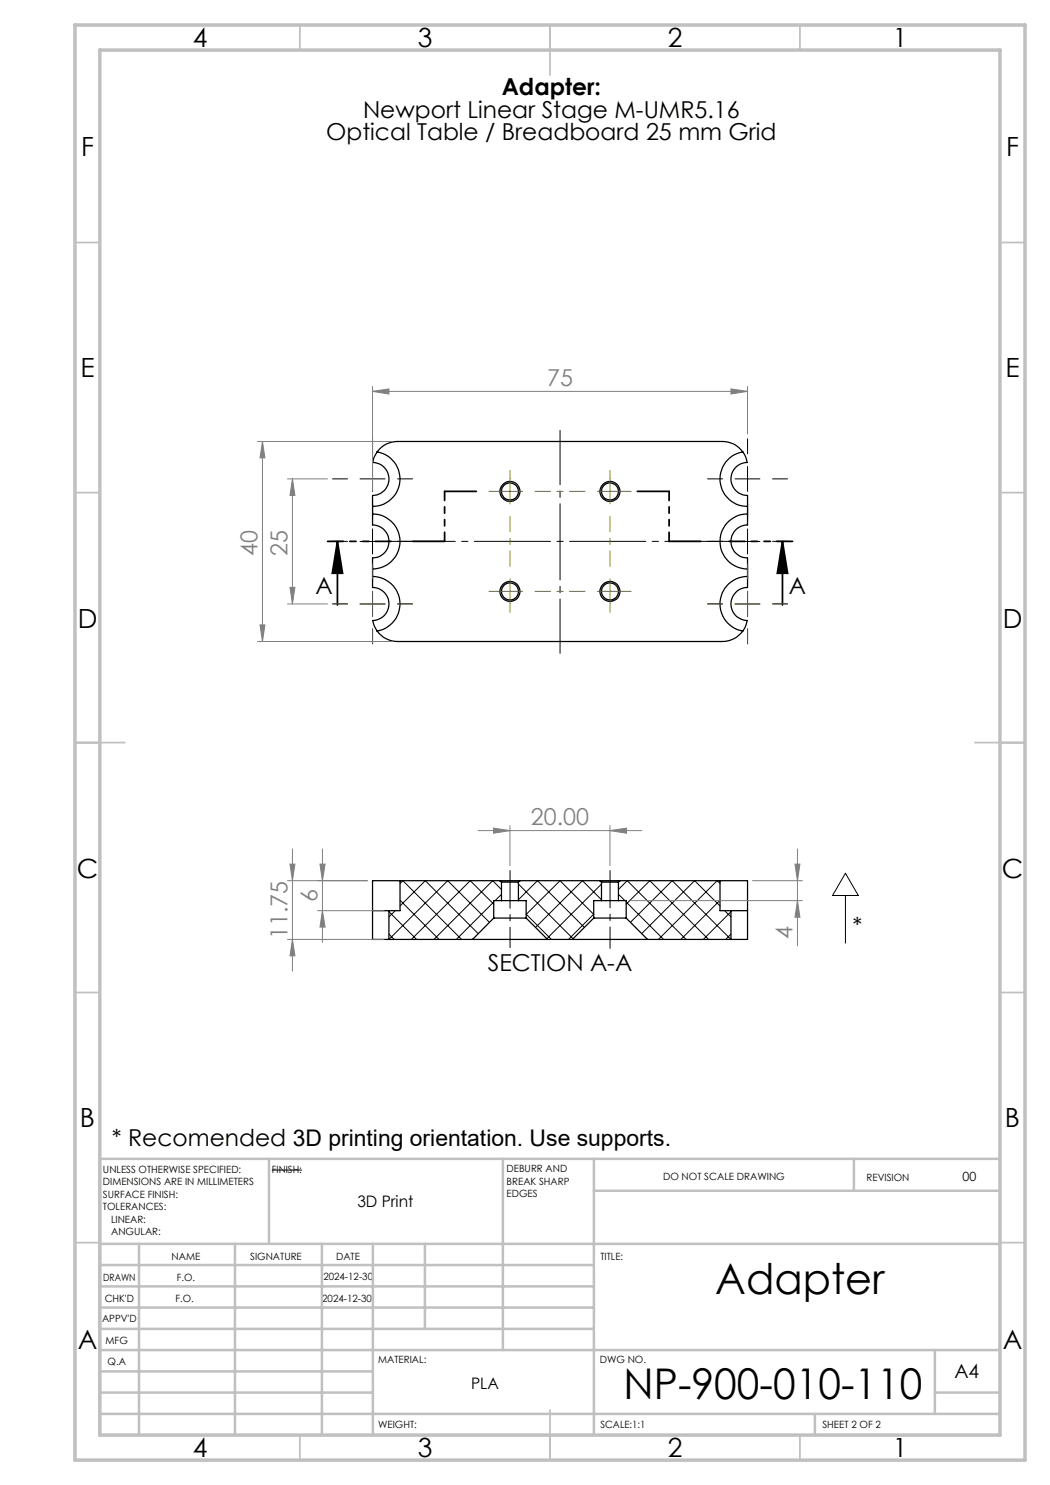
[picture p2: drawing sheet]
<svg xmlns="http://www.w3.org/2000/svg" width="210mm" height="297mm" viewBox="0 0 210 297" stroke-linecap="round" stroke-linejoin="round" font-family="sans-serif">
<g fill="none" stroke="#000" stroke-width=".25">
<path d="M75.4 90.4a5.5 5.5 0 0 1 4.6 5.9 5.5 5.5 0 0 1-5.5 5M75.4 90.4a4.9 4.9 0 0 1 4.1-2.1h65a4.8 4.8 0 0 1 4.1 2.1M75.4 90.4l-.5 1-.4 1.1a3.3 3.3 0 0 1 3.3 3.3 3.3 3.3 0 0 1-3.3 3.3v5.9a3.3 3.3 0 0 1 3.3 3.3 3.3 3.3 0 0 1-3.3 3.3v5.9a3.3 3.3 0 0 1 3.3 3.3 3.3 3.3 0 0 1-3.3 3.3l.4 1.1 .5 1M148.6 90.4a5.5 5.5 0 0 0-4.6 5.9 5.5 5.5 0 0 0 5.5 5M148.6 90.4l.5 1 .3 1.1a3.3 3.3 0 0 0-3.2 3.3 3.3 3.3 0 0 0 3.3 3.3v5.9a3.3 3.3 0 0 0-3.3 3.3 3.3 3.3 0 0 0 3.3 3.3v5.9a3.3 3.3 0 0 0-3.3 3.3 3.3 3.3 0 0 0 3.2 3.3l-.4 1.4-.4 .7M74.5 115.3a5.5 5.5 0 0 1 5.5 5 5.5 5.5 0 0 1-4.6 5.9M74.5 102.8a5.5 5.5 0 0 1 5.5 5.5 5.5 5.5 0 0 1-5.5 5.5M149.5 102.8a5.5 5.5 0 0 0-5.5 5.5 5.5 5.5 0 0 0 5.5 5.5M149.5 115.3a5.5 5.5 0 0 0-5.5 5 5.5 5.5 0 0 0 4.6 5.9M75.4 126.2a5.2 5.2 0 0 0 4.1 2.1h65a5 5 0 0 0 4.1-2.1M80 176.1h-5.5v11.8h3.3M80 176.1h20"/>
<path d="M80 176.1v6h-2.2M100 176.1h4M100 176.1l.3 .3M100.3 176.4h3.4M100.3 176.4v3.7M103.7 176.4v3.7M104 176.1h16M104 176.1l-.3 .3M120 176.1h4M120 176.1l.3 .3M120.3 176.4h3.4M120.3 176.4v3.7"/>
<path d="M123.7 176.4v3.7M124 176.1l-.3 .3M124 176.1h20M144 176.1h5.5v11.8h-3.3M144 176.1v6h2.2M74.5 182.1h3.3M77.8 187.9h16.7M77.8 182.1v5.8M94.5 187.9h15M98.7 183.6h6.5M98.7 183.6l-4.2 4.3M100.3 180.1h3.4"/>
<path d="M100.3 180.1h-1.6v3.5M103.7 180.1h1.5v3.5M105.2 183.6l4.3 4.3M109.5 187.9h5M114.5 187.9h15M118.7 183.6h6.5M118.7 183.6l-4.2 4.3M120.3 180.1h3.4M120.3 180.1h-1.6v3.5M123.7 180.1h1.5v3.5M125.2 183.6l4.3 4.3M129.5 187.9h16.7"/>
<path d="M146.2 182.1h3.3M146.2 182.1v5.8"/>
<circle cx="102" cy="98.3" r="1.69"/>
<circle cx="102" cy="98.3" r="2.01"/>
<circle cx="122" cy="98.3" r="2"/>
<circle cx="122" cy="98.3" r="1.69"/>
<circle cx="102" cy="118.3" r="2.01"/>
<circle cx="102" cy="118.3" r="1.7"/>
<circle cx="122" cy="118.3" r="2"/>
<circle cx="122" cy="118.3" r="1.7"/>
</g>
<g fill="none" stroke="#000" stroke-width=".2">
<path d="M72 95.8h5M74.5 93.3v5M147 95.8h5M149.5 93.3v5M72 108.3h5M74.5 105.8v5M74.5 118.3v5M147 108.3h5M149.5 105.8v5M149.5 118.3v5M72 120.8h5M147 120.8h5"/>
<path d="M80 176.7l.6-.6 11.7 11.8M100.3 177.9l-1.8-1.8-11.7 11.8M100.3 178.9l-1.3 1.2M103.7 179.9l3.8-3.8 9.4 9.4M103.7 176.8l10.9 10.9M120.3 179.9l-3.8-3.8-9.4 9.4M120.3 176.8l-10.9 10.9M123.7 177.9l1.7-1.8 11.8 11.8M123.7 178.9l1.3 1.2M144 176.7l-.6-.6-11.7 11.8M169.1 179.1v9.5M169.1 174.7l2.6 4.4h-5.2z"/>
<path d="M77.8 186.8l1 1.1M77.8 182.3l5.5 5.6M79.1 182.1l-1.3 1.3M80 181.2l5.1-5.1 10.5 10.6M80 180.1l7.8 7.8M97.9 184.5l-8.4-8.4-11.7 11.8M98.7 180.8l-4.6-4.7-11.8 11.8M98.7 180.4l-7.4 7.5M105.2 182.8l5.1 5.1M105.2 182.9l6.8-6.8 6.7 6.8M118.7 182.8l-5 5.1M125.2 180.8l4.8-4.7 11.7 11.8"/>
<path d="M125.2 180.4l7.5 7.5M126.1 184.5l8.3-8.4 11.8 11.8M144 181.2l-5.1-5.1-10.6 10.6M144 180.1l-7.8 7.8M144.9 182.1l1.3 1.3M146.2 182.3l-5.5 5.6M146.2 186.8l-1.1 1.1M54.4 234h6"/>
</g>
<path d="M67.5 108.3l1 6.3h-2zM67.5 108.3v12.7M156.5 108.3l1 6.3h-2zM156.5 108.3v12.7" fill="none" stroke="#000" stroke-width=".35"/>
<g fill="none" stroke="#808080" stroke-width=".2">
<path d="M74.5 78.3l3.3-.5v1zM74.5 77.3v20.8M74.5 78.3h75M146.2 77.8l3.3 .5-3.3 .5zM149.5 77.3v9.5M51.5 88.3h27M52.5 88.3l.5 3.3h-1zM52.5 88.3v40M57.5 95.8h8M58.5 95.8v25M58.5 95.8l.5 3.3h-1zM58 117.5h1l-.5 3.3z"/>
<path d="M51.5 128.3h27M52 125h1l-.5 3.3zM57.5 120.8h8M57.5 176.1h16M58 172.8h1l-.5 3.3zM58.5 169.8v24.4M64 172.8h1l-.5 3.3zM64.5 169.8v18.7M95.6 166.1h32.7M98.7 165.6l3.3 .5-3.3 .5zM102 165.1v8M122 166.1l3.3-.5v1z"/>
<path d="M122 165.1v8M150.5 176.1h10M159 172.8h1l-.5 3.3zM159.5 169.8v19.4M57.5 187.9h19.3M58.5 187.9l.5 3.3h-1zM63.5 182.1h13.3M64.5 182.1l.5 3.3h-1zM126.3 180.1h34.2M159.5 180.1l.5 3.3h-1z"/>
</g>
<path d="M112 130.7v-44.6" fill="none" stroke="#000" stroke-width=".2" stroke-dasharray="15.2 1.3 1.3 1.3" stroke-dashoffset="4.4"/>
<path d="M146.5 108.3h-69" fill="none" stroke="#000" stroke-width=".2" stroke-dasharray="15.2 1.3 1.3 1.3" stroke-dashoffset="1.7"/>
<g fill="none" stroke="#000" stroke-width=".2" stroke-dasharray="15.2 1.3 1.3 1.3">
<path d="M69.5 95.8h-3M74.5 90.8v-3M79.5 95.8h3M144.5 95.8h-3M149.5 90.8v-3M154.5 95.8h3M69.5 108.3h-3M74.5 100.8v3M74.5 103.3v-3M74.5 113.3v3M74.5 115.8v-3M79.5 108.3h3"/>
<path d="M144.5 108.3h-3M149.5 115.8v-3M149.5 103.3v-3M149.5 113.3v3M149.5 100.8v3M154.5 108.3h3M69.5 120.8h-3M74.5 125.8v3M79.5 120.8h3M144.5 120.8h-3M149.5 125.8v3M154.5 120.8h3"/>
</g>
<path d="M102 174.1v15.4" fill="none" stroke="#000" stroke-width=".2" stroke-dasharray="15.2 1.3 1.3 1.3" stroke-dashoffset="7.7"/>
<path d="M122 174.1v15.6" fill="none" stroke="#000" stroke-width=".2" stroke-dasharray="15.2 1.3 1.3 1.3" stroke-dashoffset="7.8"/>
<path d="M65.5 108.3h12.7M158.5 108.3h-12.7" fill="none" stroke="#000" stroke-width=".35" stroke-dasharray="6.3 1.3 1.3 1.3 1.3 1.3" stroke-dashoffset="3.2"/>
<path d="M95.3 98.3h-6.4M133.8 98.3h-6.3M82.6 108.3h6.3M140.2 108.3h-6.4" fill="none" stroke="#000" stroke-width=".35" stroke-dasharray="6.3 1.3 1.3 1.3 1.3 1.3"/>
<path d="M88.9 98.3v10M133.8 108.3v-10" fill="none" stroke="#000" stroke-width=".35" stroke-dasharray="6.3 1.3 1.3 1.3 1.3 1.3" stroke-dashoffset="4.5"/>
<g fill="none" stroke="#808000" stroke-width=".2" stroke-dasharray="15.2 1.3 1.3 1.3">
<path d="M99.5 98.3h-1.7M102 95.8v-1.7M122 98.3v-2.5M122 98.3h-2.5M122 98.3v2.5M122 98.3h2.5M122 95.8v-1.7M124.5 98.3h1.7M74.5 115.8v-3M99.5 118.3h-1.7M102 118.3v-2.5M102 118.3h-2.5"/>
<path d="M102 118.3v2.5M102 118.3h2.5M122 118.3v-2.5M122 118.3h-2.5M122 118.3v2.5M122 118.3h2.5M124.5 118.3h1.7M149.5 115.8v-3M69.5 120.8h-3M74.5 125.8v3M79.5 120.8h3M102 120.8v1.7"/>
<path d="M122 120.8v1.7M144.5 120.8h-3M149.5 125.8v3M154.5 120.8h3"/>
</g>
<path d="M107 98.3h10M102 113.3v-10M107 118.3h10M122 113.3v-10" fill="none" stroke="#808000" stroke-width=".2" stroke-dasharray="15.2 1.3 1.3 1.3" stroke-dashoffset="12.1"/>
<path d="M99.5 98.3h5M102 95.8v5M74.5 118.3v5M149.5 118.3v5M72 120.8h5M147 120.8h5" fill="none" stroke="#808000" stroke-width=".2"/>
<g fill="none" stroke="#c0c0c0" stroke-width=".35">
<path d="M60 5v5M110 5v10M160 5v5M15 48.5h5M200 48.5h5M15 98.5h5M200 98.5h5M15 148.5h10M195 148.5h10M15 198.5h5M200 198.5h5M15 248.5h5"/>
<path d="M200 248.5h5M60 287v5M110 282v10M160 287v5"/>
</g>
<g fill="none" stroke="#c0c0c0" stroke-width=".5">
<path d="M53.8 231.8v17M100.6 231.8v38.2M118.8 231.8v55.2M118.8 238.2h81.2M170.8 231.8v6.4M200 231.8h-180v55.2M20 248.8h180M20 257.3h98.8M20 253h98.8M27.8 248.8v38.2M47 248.8v38.2M64.4 248.8v38.2"/>
<path d="M74.6 248.8v38.2M85 248.8v17M20 265.8h98.8M20 261.5h98.8M20 278.5h54.6M20 274.3h54.6M20 270h180M187 278.5h13M187 270v12.8M20 282.8h180M163 282.8v4.2"/>
</g>
<path d="M15 5h190v287h-190zM20 10h180v277h-180z" fill="none" stroke="#c0c0c0" stroke-width=".7"/>
<path d="M67.5 108.3l1 6.3h-2zM156.5 108.3l1 6.3h-2z" fill="#000"/>
<g fill="#808080">
<path d="M74.5 78.3l3.3-.5v1zM146.2 77.8l3.3 .5-3.3 .5z"/>
<path d="M98.7 165.6l3.3 .5-3.3 .5zM122 166.1l3.3-.5v1z"/>
<path d="M64.5 182.1l.5 3.3h-1zM64 172.8h1l-.5 3.3z"/>
<path d="M58 117.5h1l-.5 3.3zM58.5 95.8l.5 3.3h-1zM58 172.8h1l-.5 3.3zM58.5 187.9l.5 3.3h-1zM159 172.8h1l-.5 3.3zM159.5 180.1l.5 3.3h-1z"/>
<path d="M52.5 88.3l.5 3.3h-1zM52 125h1l-.5 3.3z"/>
</g>
<g font-size="8.5">
<text x="143.1" y="258.8">Adapter</text>
<text x="124.7" y="279.7">NP-900-010-110</text>
</g>
<g font-size="5.3">
<text x="38.5" y="9.5">4</text>
<text x="83.5" y="9.5">3</text>
<text x="133.6" y="9.5">2</text>
<text x="178.6" y="9.5">1</text>
<text x="16.2" y="31.2">F</text>
<text x="201.2" y="31.2">F</text>
<text x="16.1" y="75.5">E</text>
<text x="201.1" y="75.5">E</text>
<text x="15.5" y="125.5">D</text>
<text x="200.5" y="125.5">D</text>
<text x="15.4" y="175.5">C</text>
<text x="200.4" y="175.5">C</text>
<text x="16" y="225.5">B</text>
<text x="201" y="225.5">B</text>
<text x="15.5" y="269.7">A</text>
<text x="200.5" y="269.7">A</text>
<text x="38.5" y="291.5">4</text>
<text x="83.5" y="291.5">3</text>
<text x="133.6" y="291.5">2</text>
<text x="178.6" y="291.5">1</text>
</g>
<g font-size="4.7">
<text x="72.6" y="23.5">Newport Linear Stage M-UMR5.16</text>
<text x="100.3" y="19">Adapter:</text>
<text x="65.2" y="28.1">Optical Table / Breadboard 25 mm Grid</text>
<text x="63.1" y="118.8">A</text>
<text x="157.8" y="118.8">A</text>
<text x="170.5" y="186.7">*</text>
<text x="97.6" y="194.3">SECTION A-A</text>
<text x="22.3" y="229.2">* Recomended 3D printing orientation. Use supports.</text>
</g>
<g font-size="4.7" fill="#808080">
<text x="109.4" y="77.3">75</text>
<text x="51.5" y="111.3" transform="rotate(-90 51.5 111.3)">40</text>
<text x="57.5" y="111.3" transform="rotate(-90 57.5 111.3)">25</text>
<text x="106.2" y="165.1">20.00</text>
<text x="63.5" y="180.4" transform="rotate(-90 63.5 180.4)">6</text>
<text x="57.5" y="187.8" transform="rotate(-90 57.5 187.8)">11.75</text>
<text x="158.5" y="187.8" transform="rotate(-90 158.5 187.8)">4</text>
</g>
<text font-size="3.9" x="190.9" y="275.5">A4</text>
<g font-size="3.2">
<text x="71.5" y="241.4">3D Print</text>
<text x="94.2" y="277.9">PLA</text>
</g>
<text font-size="2.5" x="192.5" y="236.1">00</text>
<g font-size="2">
<text x="20.6" y="234.6">UNLESS OTHERWISE SPECIFIED:</text>
<text x="20.6" y="237.1">DIMENSIONS ARE IN MILLIMETERS</text>
<text x="20.6" y="239.6">SURFACE FINISH:</text>
<text x="54.4" y="234.6">FINISH:</text>
<text x="101.3" y="234.5">DEBURR AND</text>
<text x="101.3" y="237">BREAK SHARP</text>
<text x="101.3" y="239.5">EDGES</text>
<text x="132.6" y="236">DO NOT SCALE DRAWING</text>
<text x="173.3" y="236.2">REVISION</text>
<text x="20.6" y="242.1">TOLERANCES:</text>
<text x="22.2" y="244.6">LINEAR:</text>
<text x="22.2" y="247.1">ANGULAR:</text>
<text x="34.3" y="252">NAME</text>
<text x="50" y="251.9">SIGNATURE</text>
<text x="67.2" y="251.9">DATE</text>
<text x="120.1" y="251.9">TITLE:</text>
<text x="20.6" y="256.1">DRAWN</text>
<text x="35.3" y="256.1">F.O.</text>
<text x="64.7" y="255.9">2024-12-30</text>
<text x="20.9" y="260.3">CHK'D</text>
<text x="35.1" y="260.3">F.O.</text>
<text x="64.4" y="260.3">2024-12-30</text>
<text x="20.4" y="264.4">APPV'D</text>
<text x="21.1" y="268.8">MFG</text>
<text x="21.5" y="273">Q.A</text>
<text x="75.6" y="272.5">MATERIAL:</text>
<text x="120" y="272.5">DWG NO.</text>
<text x="75.6" y="285.5">WEIGHT:</text>
<text x="120.1" y="285.6">SCALE:1:1</text>
<text x="164.5" y="285.6">SHEET 2 OF 2</text>
</g>
</svg>
